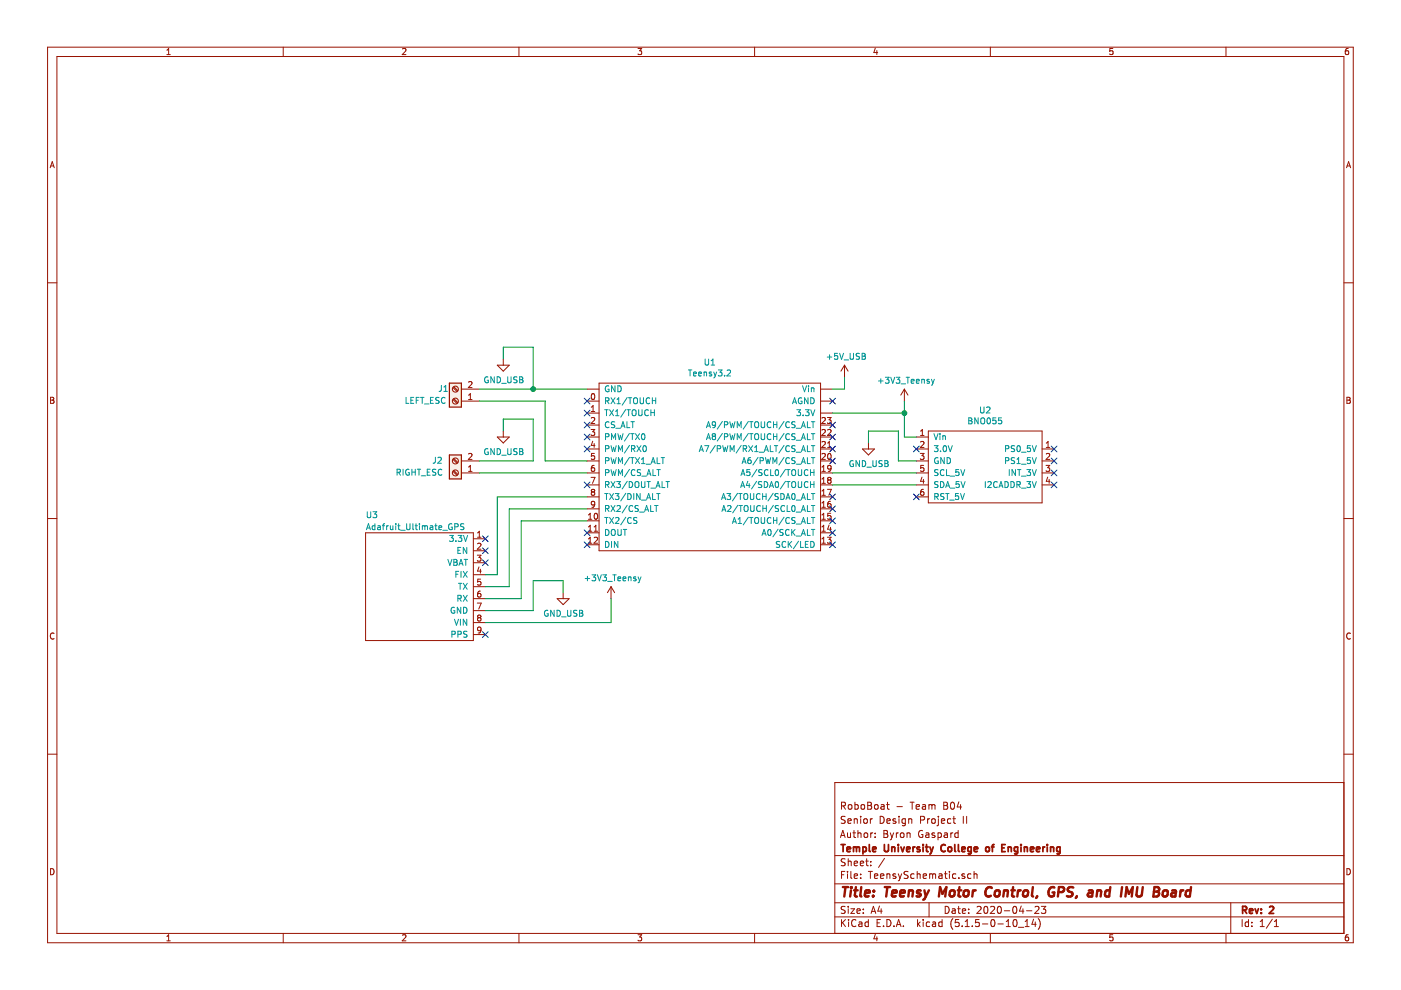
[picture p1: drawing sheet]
EESchema Schematic File Version 4
EELAYER 30 0
EELAYER END
$Descr A4 11693 8268
encoding utf-8
Sheet 1 1
Title "Teensy Motor Control, GPS, and IMU Board"
Date "2020-04-23"
Rev "2"
Comp "Temple University College of Engineering"
Comment1 "Author: Byron Gaspard"
Comment2 "Senior Design Project II"
Comment3 "RoboBoat - Team B04"
Comment4 ""
$EndDescr
$Comp
L TeensySchematic-rescue:BNO055-AdafruitBoards-TeensySchematic-rescue U2
U 1 1
P 8200 3900
F 0 "U2" H 8225 4375 50  0000 C CNN
F 1 "BNO055" H 8225 4284 50  0000 C CNN
F 2 "" H 8200 4600 50  0001 C CNN
F 3 "" H 8200 4600 50  0001 C CNN
	1    8200 3900
	1    0    0    -1  
$EndComp
Wire Wire Line
	7650 3950 6950 3950
Wire Wire Line
	6950 4050 7650 4050
Wire Wire Line
	7650 3650 7550 3650
Wire Wire Line
	7550 3650 7550 3450
Wire Wire Line
	7550 3450 6950 3450
Wire Wire Line
	7500 3600 7500 3850
Wire Wire Line
	7500 3850 7650 3850
NoConn ~ 7650 4150
NoConn ~ 7650 3750
NoConn ~ 8800 4050
NoConn ~ 8800 3950
NoConn ~ 8800 3850
NoConn ~ 8800 3750
Wire Wire Line
	7050 3150 7050 3250
Wire Wire Line
	7050 3250 6950 3250
$Comp
L Connector:Screw_Terminal_01x02 J1
U 1 1
P 3800 3350
F 0 "J1" H 3900 3250 50  0000 C CNN
F 1 "LEFT_ESC" H 4050 3350 50  0000 C CNN
F 2 "" H 3800 3350 50  0001 C CNN
F 3 "~" H 3800 3350 50  0001 C CNN
	1    3800 3350
	-1   0    0    1   
$EndComp
$Comp
L Connector:Screw_Terminal_01x02 J2
U 1 1
P 3800 3950
F 0 "J2" H 3950 3850 50  0000 C CNN
F 1 "RIGHT_ESC" H 4100 3950 50  0000 C CNN
F 2 "" H 3800 3950 50  0001 C CNN
F 3 "~" H 3800 3950 50  0001 C CNN
	1    3800 3950
	-1   0    0    1   
$EndComp
NoConn ~ 4900 3350
NoConn ~ 4900 3450
NoConn ~ 4900 3550
NoConn ~ 4900 3650
NoConn ~ 4900 3750
NoConn ~ 4900 4450
NoConn ~ 4900 4550
NoConn ~ 6950 4550
NoConn ~ 6950 4450
NoConn ~ 6950 4350
NoConn ~ 6950 4250
NoConn ~ 6950 4150
NoConn ~ 6950 3850
NoConn ~ 6950 3750
NoConn ~ 6950 3650
NoConn ~ 6950 3550
NoConn ~ 6950 3350
Wire Wire Line
	4550 3850 4900 3850
Wire Wire Line
	4000 3950 4900 3950
Wire Wire Line
	4000 3850 4450 3850
$Comp
L RoboBoat_PowerSymbols:GND_USB #PWR02
U 1 1
P 4200 3600
F 0 "#PWR02" H 4200 3350 50  0001 C CNN
F 1 "GND_USB" H 4205 3427 50  0000 C CNN
F 2 "" H 4200 3600 50  0001 C CNN
F 3 "" H 4200 3600 50  0001 C CNN
	1    4200 3600
	1    0    0    -1  
$EndComp
Wire Wire Line
	4450 3850 4450 3500
Wire Wire Line
	4200 3500 4200 3600
Wire Wire Line
	4000 3250 4450 3250
$Comp
L RoboBoat_PowerSymbols:GND_USB #PWR01
U 1 1
P 4200 3000
F 0 "#PWR01" H 4200 2750 50  0001 C CNN
F 1 "GND_USB" H 4205 2827 50  0000 C CNN
F 2 "" H 4200 3000 50  0001 C CNN
F 3 "" H 4200 3000 50  0001 C CNN
	1    4200 3000
	1    0    0    -1  
$EndComp
Wire Wire Line
	4000 3350 4550 3350
Wire Wire Line
	4200 3500 4450 3500
Wire Wire Line
	4200 2900 4450 2900
Wire Wire Line
	4450 3250 4900 3250
Connection ~ 4450 3250
Wire Wire Line
	4450 2900 4450 3250
Wire Wire Line
	4200 2900 4200 3000
Wire Wire Line
	4550 3350 4550 3850
$Comp
L RoboBoat_PowerSymbols:GND_USB #PWR06
U 1 1
P 7250 3700
F 0 "#PWR06" H 7250 3450 50  0001 C CNN
F 1 "GND_USB" H 7255 3527 50  0000 C CNN
F 2 "" H 7250 3700 50  0001 C CNN
F 3 "" H 7250 3700 50  0001 C CNN
	1    7250 3700
	1    0    0    -1  
$EndComp
Wire Wire Line
	7250 3600 7250 3700
Wire Wire Line
	7250 3600 7500 3600
$Comp
L RoboBoat_PowerSymbols:+5V_USB #PWR05
U 1 1
P 7050 3150
F 0 "#PWR05" H 7050 3000 50  0001 C CNN
F 1 "+5V_USB" H 7065 3323 50  0000 C CNN
F 2 "" H 7050 3150 50  0001 C CNN
F 3 "" H 7050 3150 50  0001 C CNN
	1    7050 3150
	1    0    0    -1  
$EndComp
$Comp
L TeensySchematic-rescue:Adafruit_Ultimate_GPS-MCU_Module U3
U 1 1
P 3450 4900
F 0 "U3" H 3050 5500 50  0000 L CNN
F 1 "Adafruit_Ultimate_GPS" H 3050 5400 50  0000 L CNN
F 2 "" H 2950 5450 50  0001 C CNN
F 3 "" H 2950 5450 50  0001 C CNN
	1    3450 4900
	1    0    0    -1  
$EndComp
$Comp
L TeensySchematic-rescue:Teensy3.2-Teensy-TeensySchematic-rescue U1
U 1 1
P 6300 3250
F 0 "U1" H 5925 3475 50  0000 C CNN
F 1 "Teensy3.2" H 5925 3384 50  0000 C CNN
F 2 "" H 5000 3700 50  0001 C CNN
F 3 "" H 5000 3700 50  0001 C CNN
	1    6300 3250
	1    0    0    -1  
$EndComp
NoConn ~ 4900 4050
$Comp
L RoboBoat_PowerSymbols:+3V3_Teensy #PWR07
U 1 1
P 7550 3350
F 0 "#PWR07" H 7550 3200 50  0001 C CNN
F 1 "+3V3_Teensy" H 7565 3523 50  0000 C CNN
F 2 "" H 7550 3350 50  0001 C CNN
F 3 "" H 7550 3350 50  0001 C CNN
	1    7550 3350
	1    0    0    -1  
$EndComp
Wire Wire Line
	7550 3350 7550 3450
Connection ~ 7550 3450
$Comp
L RoboBoat_PowerSymbols:+3V3_Teensy #PWR04
U 1 1
P 5100 5000
F 0 "#PWR04" H 5100 4850 50  0001 C CNN
F 1 "+3V3_Teensy" H 5115 5173 50  0000 C CNN
F 2 "" H 5100 5000 50  0001 C CNN
F 3 "" H 5100 5000 50  0001 C CNN
	1    5100 5000
	1    0    0    -1  
$EndComp
Wire Wire Line
	5100 5000 5100 5200
Wire Wire Line
	4250 4900 4250 4250
Wire Wire Line
	4250 4250 4900 4250
Wire Wire Line
	4350 4350 4350 5000
Wire Wire Line
	4350 4350 4900 4350
$Comp
L RoboBoat_PowerSymbols:GND_USB #PWR03
U 1 1
P 4700 4950
F 0 "#PWR03" H 4700 4700 50  0001 C CNN
F 1 "GND_USB" H 4705 4777 50  0000 C CNN
F 2 "" H 4700 4950 50  0001 C CNN
F 3 "" H 4700 4950 50  0001 C CNN
	1    4700 4950
	1    0    0    -1  
$EndComp
Wire Wire Line
	4700 4950 4700 4850
Wire Wire Line
	4700 4850 4450 4850
Wire Wire Line
	4450 4850 4450 5100
Wire Wire Line
	4050 4800 4150 4800
Wire Wire Line
	4150 4800 4150 4150
Wire Wire Line
	4150 4150 4900 4150
Wire Wire Line
	4050 4900 4250 4900
Wire Wire Line
	4050 5000 4350 5000
Wire Wire Line
	4050 5100 4450 5100
Wire Wire Line
	4050 5200 5100 5200
NoConn ~ 4050 4500
NoConn ~ 4050 4600
NoConn ~ 4050 4700
NoConn ~ 4050 5300
$EndSCHEMATC
